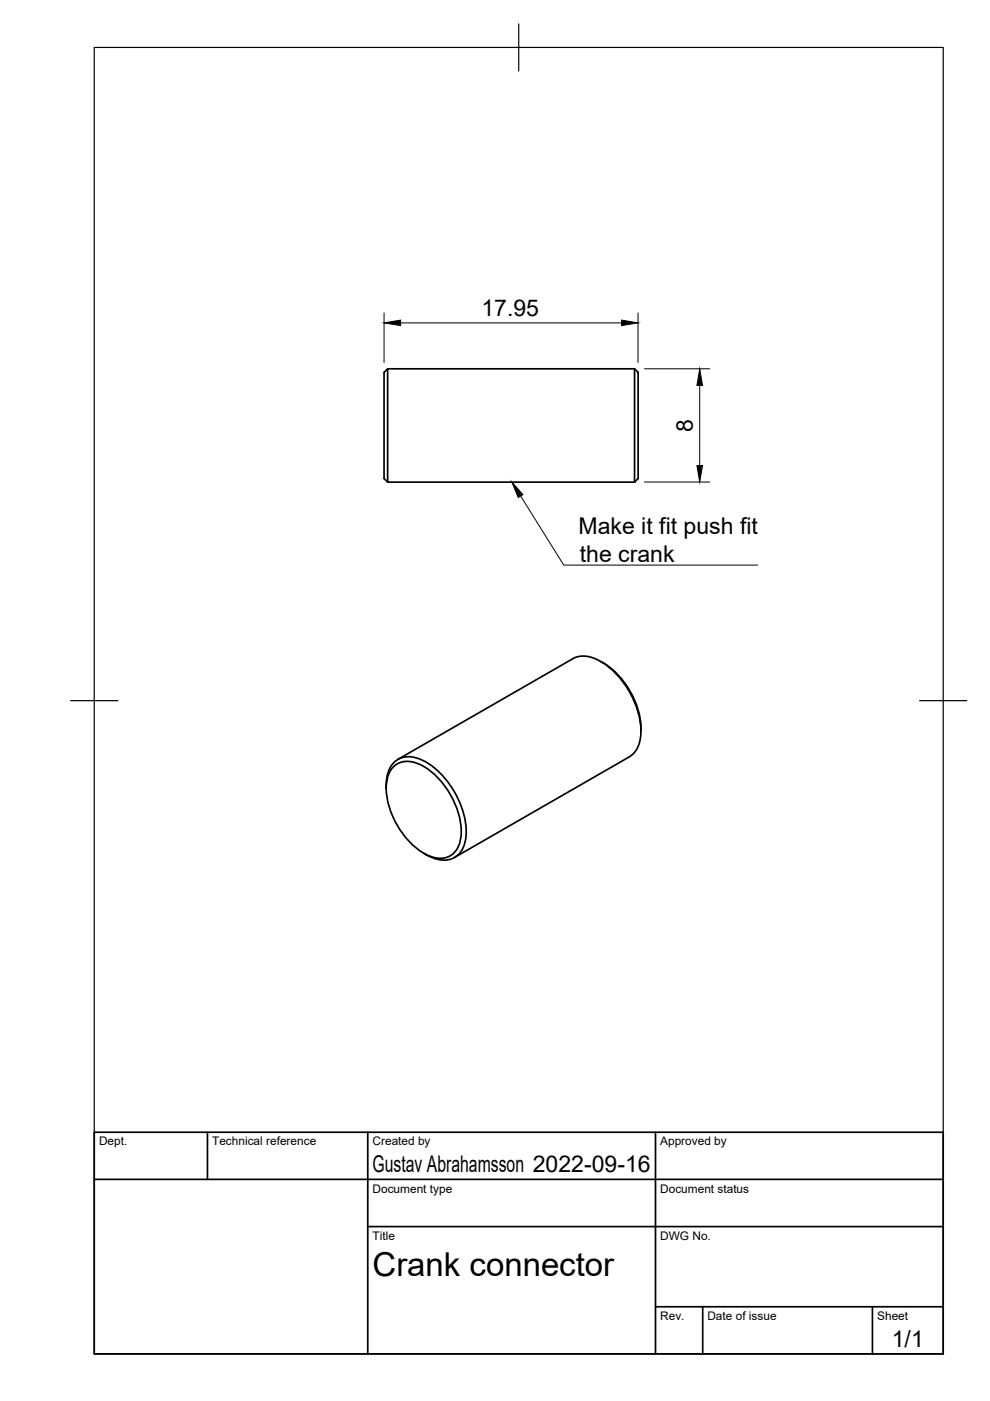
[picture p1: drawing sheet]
<svg xmlns="http://www.w3.org/2000/svg" width="210mm" height="297mm" viewBox="0 0 210 297" stroke-linecap="round" stroke-linejoin="round" font-family="sans-serif">
<!-- layer: Visible -->
<path d="M82.2 78.2v24M134.5 78.2v24M134.5 78.2l.8 .8v22.5l-.8 .7M134.5 78.2h-52.3l-.8 .8v22.5l.8 .7M82.2 102.2h52.3M127.4 140.3a17.3 17.3 0 0 1 8.5 14.7M81.9 166.5v.6M81.9 166.5a6 6 0 0 1 2.7-5.6 7 7 0 0 1 7 1.5 18.7 18.7 0 0 1 7.2 14.6 5 5 0 0 1-4.6 5.4 8.2 8.2 0 0 1-4.4-1.5M83.5 162.5a4.7 4.7 0 0 1 5.3-.5 16.9 16.9 0 0 1 8.9 15.5 4.5 4.5 0 0 1-6.8 3.9 16.9 16.9 0 0 1-8.9-15.5 5.5 5.5 0 0 1 1.5-3.4zM84.4 161l37-21.3a5.7 5.7 0 0 1 5.5 .3 18.5 18.5 0 0 1 9 15.6 5.7 5.7 0 0 1-2.5 4.9l-37 21.3" fill="none" stroke="#000" stroke-width=".36"/>
<!-- layer: Border -->
<path d="M20 10.1h180v276.9h-180zM110 5.1v10M15 148.6h10M195 148.6h10" fill="none" stroke="#000" stroke-width=".25"/>
<!-- layer: TitleBlock -->
<path d="M20 240.1h180v46.9h-180zM20 250h180M44 240.1v9.9M78 240.1v46.9M139 240.1v46.9M78 260.1h122M139 277.1h61M149 277.1v9.9M185 277.1v9.9" fill="none" stroke="#000" stroke-width=".36"/>
<!-- layer: Dimensions -->
<path d="M81.4 66.3v10.6M84.9 68.5h46.9M135.3 66.3v10.6M136.6 78.2h13.9M148.4 81.7v17M136.6 102.2h13.9" fill="none" stroke="#000" stroke-width=".21"/>
<path d="M81.4 68.5l3.5-.6v1.1zM131.8 67.9l3.5 .6-3.5 .5zM148.4 78.2l.5 3.5h-1.1zM147.8 98.7h1.1l-.5 3.5z" fill="#000" stroke="#000" stroke-width=".21"/>
<!-- layer: Annotations -->
<path d="M108.5 102.2l2.4 2.7-1 .6z" fill="#000" stroke="#000" stroke-width=".21"/>
<path d="M110.4 105.2l9.1 14.6h41.2" fill="none" stroke="#000" stroke-width=".21"/>
<text font-size="7" x="79" y="270.6">Crank connector</text>
<g font-size="4.9">
<text x="102.1" y="67">17.95</text>
<text x="146.9" y="91.6" transform="rotate(-90 146.9 91.6)">8</text>
<text x="122.7" y="113.3">Make it fit push fit</text>
<text x="122.9" y="119.1">the crank</text>
<text x="79" y="248.5">Gustav Abrahamsson 2022-09-16</text>
<text x="189.1" y="285.7">1/1</text>
</g>
<g font-size="2.5">
<text x="21" y="242.9">Dept.</text>
<text x="45" y="242.9">Technical reference</text>
<text x="79" y="242.9">Created by</text>
<text x="140" y="242.9">Approved by</text>
<text x="79" y="252.8">Document type</text>
<text x="140" y="252.8">Document status</text>
<text x="79" y="262.9">Title</text>
<text x="140" y="262.9">DWG No.</text>
<text x="140" y="279.9">Rev.</text>
<text x="150" y="279.9">Date of issue</text>
<text x="186" y="279.9">Sheet</text>
</g>
</svg>
